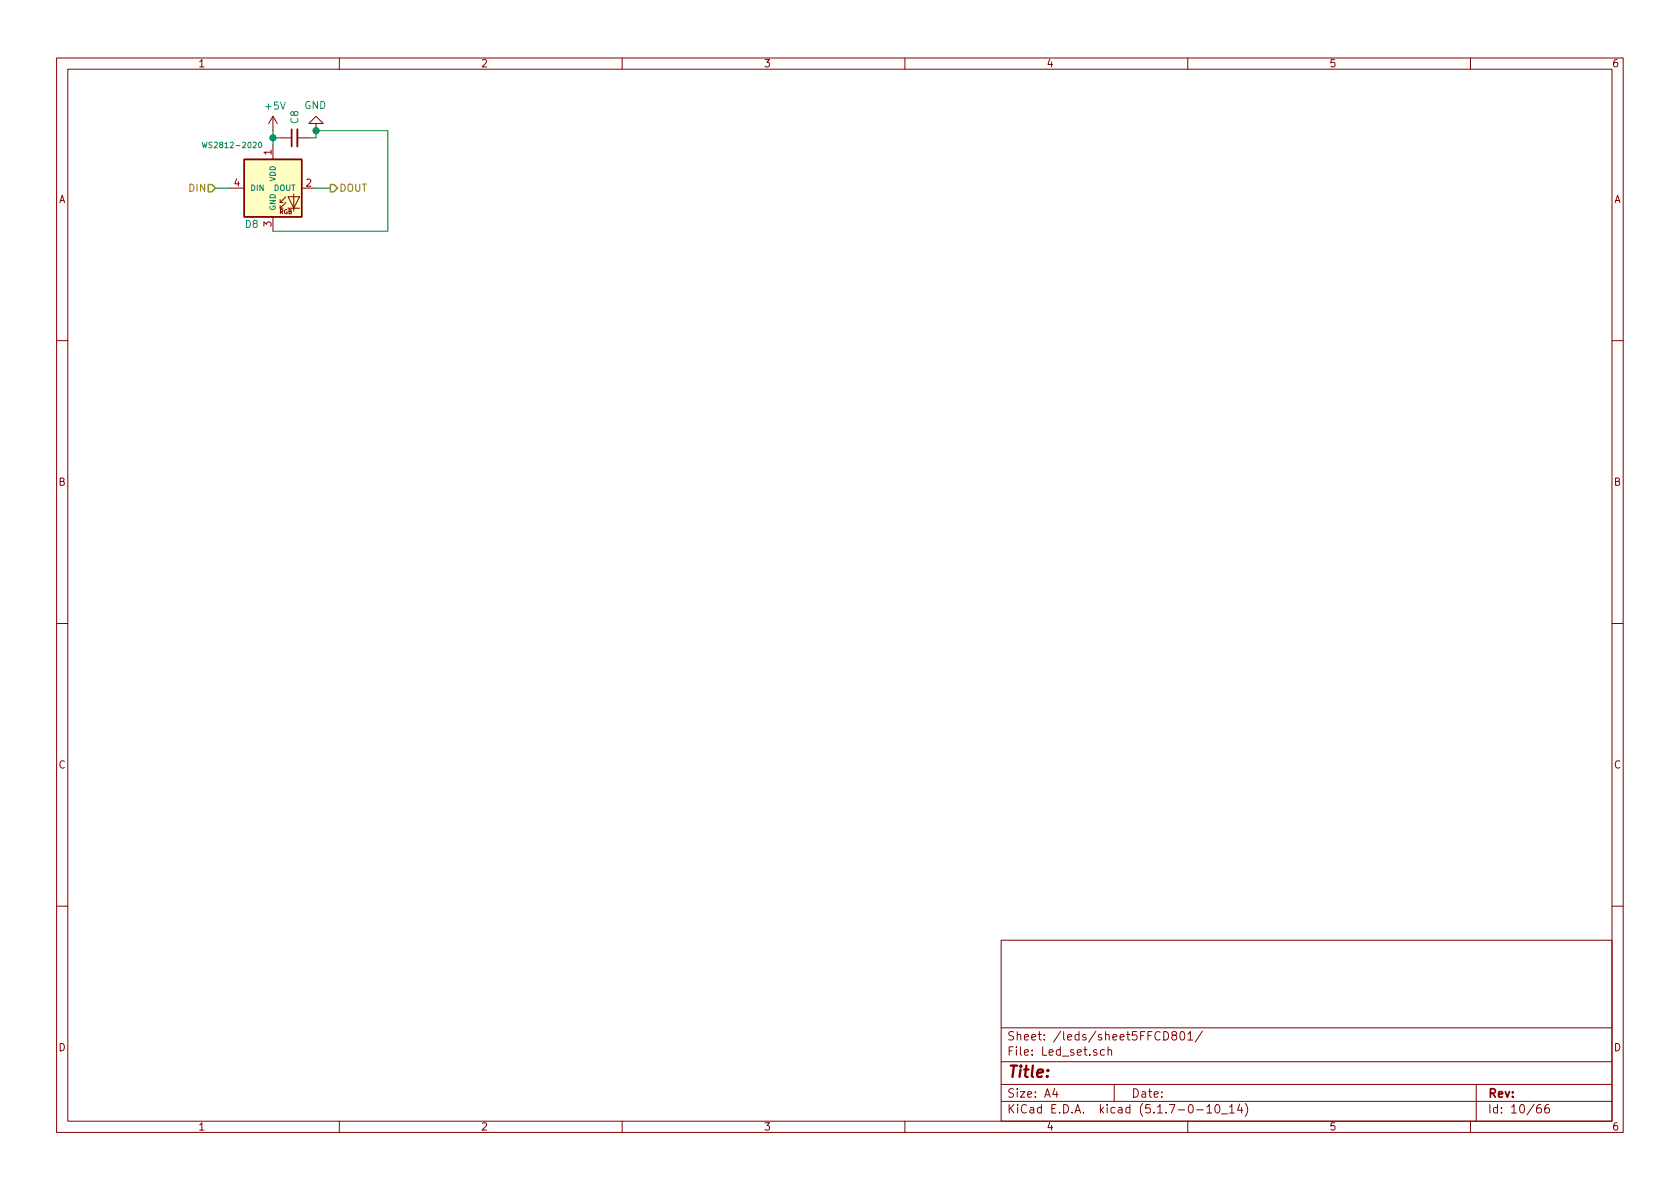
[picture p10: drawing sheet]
<svg xmlns="http://www.w3.org/2000/svg" width="297mm" height="210mm" viewBox="0 0 297 210" stroke-linecap="round" stroke-linejoin="round" font-family="sans-serif">
<g fill="none" stroke="#840000" stroke-width=".18">
<path d="M10 10.3h277v189.9h-277zM12 12.2h273v186.1h-273zM60 10.3v1.9M110 10.3v1.9M160 10.3v1.9M210 10.3v1.9M260 10.3v1.9M40.6 33.3h2.6M48.3 20.6l-.8 1.2M48.3 20.6v2.5M48.3 25.6v2.6M48.3 38.3v2.6"/>
<path d="M48.3 20.6l.7 1.2M49.5 35.8h.5M49.5 24.4h2.1M50.5 35.8l-1 1v-.5M50.5 34.8l-1 1v-.5M50.9 34.8h2.1l-1.1 2zM50.9 36.8h2.1M51.9 34.3v3M52.6 24.4h2M53.3 33.3h2.6M55.9 21.8h1.2l-1.2-1.2-1.3 1.2h1.3v1.3M10 60.2h2"/>
<path d="M285 60.2h2M10 110.3h2M285 110.3h2M10 160.2h2M177 166.3h108v32h-108zM285 160.2h2M60 198.3v1.9M110 198.3v1.9M160 198.3v1.9M177 194.8h108M177 191.8h108M177 187.8h108"/>
<path d="M177 181.8h108M186.5 192.5l-.4 1h1M186.8 193v1M195.3 185.7l-.5-.1-.2 .3v.6l.2 .1 .5-.1M195.9 185.7l.2-.1 .4 .1v.9M195.9 185.1v1.5M197 191.8v3M205.8 182.4a.75 .75 0 0 1 .8 .8 .75 .75 0 0 1-.8 .7zM207.5 183.1l-.3-.3 .1-.3a.48 .48 0 0 1 .8 .2l-.2 .3a.52 .52 0 0 0-.6 .2 .52 .52 0 0 0 0 .6l.4 .1 .3-.1a.48 .48 0 0 0-.1-.7h-.2M208.8 182.5l.2-.1a.8 .8 0 0 1 .5 .8 .8 .8 0 0 1-.5 .7 1 1 0 0 1-.2-1.4zM210 198.3v1.9M210 182.8l.5-.4v1.5"/>
<path d="M210 183.9h.9M211.6 196.3h1.2M212.6 182.3l-1.3 2M213.4 195.8l.4-.5v1.5M213.4 196.8h.8M215 195.4l.3-.1a.94 .94 0 0 1 0 1.5 .8 .8 0 0 1-.6-.6 .8 .8 0 0 1 .3-.8zM216 197h1.1M217.4 195.8l.4-.5v1.5M217.4 196.8h.8M219.2 195.2l-.4 1.1h.9M219.5 195.8v1M220.2 195.1a1.71 1.71 0 0 1 0 2.3"/>
<path d="M260 198.3v1.9M261 191.8v6.5M272.4 195.3a.62 .62 0 0 0-.7 .7l.1 .7 .2 .1 .5-.1v-.5l-.1-.2-.4-.1-.3 .3M273.8 195.3a.59 .59 0 0 0-.7 .7l.1 .7 .2 .1 .5-.1 .1-.5-.2-.2-.4-.1-.3 .3"/>
</g>
<path d="M43.2 28.2h10.1v10.1h-10.1z" fill="#ffffc2" stroke="#ffffc2" stroke-width=".18"/>
<path d="M43.2 28.2h10.1v10.1h-10.1z" fill="none" stroke="#840000" stroke-width=".25"/>
<path d="M35.8 25.1l.2 1 .2-.7 .2 .7 .2-1M45.8 25.2l.1-.1a.48 .48 0 0 1 .4 .6 .48 .48 0 0 1-.5 .4l-.1-.4z" fill="none" stroke="#008484" stroke-width=".18"/>
<path d="M52.6 22.9v3" fill="none" stroke="#840000" stroke-width=".33"/>
<path d="M51.6 22.9v3" fill="none" stroke="#840000" stroke-width=".3"/>
<path d="M38.1 33.3h2.5M48.3 23.1v2.5M48.3 24.4h1.2M54.6 24.4h1.3v-1.3h12.7v17.8h-20.3M55.9 33.3h2.5" fill="none" stroke="#008400" stroke-width=".18"/>
<path d="M36.8 32.6h.7l.6 .7-.6 .6h-.7zM58.4 32.6h.7l.6 .7-.6 .6h-.7z" fill="none" stroke="#848400" stroke-width=".25"/>
<g fill="#008400" stroke="#008400" stroke-width=".25">
<circle cx="48.3" cy="24.4" r=".51"/>
<circle cx="55.9" cy="23.1" r=".51"/>
</g>
<text font-size="2.8" fill="#840000" x="178" y="190.5">Title:</text>
<g font-size="2.1" fill="#840000">
<text x="178" y="184">Sheet: /leds/sheet5FFCD801/</text>
<text x="178" y="186.7">File: Led_set.sch</text>
<text x="178" y="196.9">KiCad E.D.A. kicad (5.1.7-0-10_14)</text>
<text x="178" y="194.1">Size: A4</text>
<text x="200" y="194.1">Date:</text>
<text x="263" y="194.1">Rev:</text>
<text x="263" y="196.9">Id: 10/66</text>
</g>
<g font-size="1.8" fill="#840000">
<text x="35" y="11.9">1</text>
<text x="85" y="11.9">2</text>
<text x="135" y="11.9">3</text>
<text x="185" y="11.9">4</text>
<text x="235" y="11.9">5</text>
<text x="285" y="11.9">6</text>
<text x="48" y="27.4" transform="rotate(-90 48 27.4)">1</text>
<text x="10.4" y="35.9">A</text>
<text x="41.4" y="33">4</text>
<text x="54.1" y="33">2</text>
<text x="285.4" y="35.9">A</text>
<text x="48" y="40.1" transform="rotate(-90 48 40.1)">3</text>
<text x="10.4" y="85.9">B</text>
<text x="285.4" y="85.9">B</text>
<text x="10.4" y="135.9">C</text>
<text x="285.4" y="135.9">C</text>
<text x="10.4" y="185.9">D</text>
<text x="285.4" y="185.9">D</text>
<text x="35" y="199.9">1</text>
<text x="85" y="199.9">2</text>
<text x="135" y="199.9">3</text>
<text x="185" y="199.9">4</text>
<text x="235" y="199.9">5</text>
<text x="285" y="199.9">6</text>
</g>
<g font-size="1.8" fill="#008484">
<text x="47" y="19.4">+5V</text>
<text x="52.8" y="21.8" transform="rotate(-90 52.8 21.8)">C8</text>
<text x="53.8" y="19.3">GND</text>
<text x="43.4" y="40.3">D8</text>
</g>
<g font-size="1.8" fill="#848400">
<text x="33.5" y="33.9">DIN</text>
<text x="59.9" y="33.9">DOUT</text>
</g>
<g font-size="1.4" fill="#008484">
<text x="36.7" y="26.2">WS2812-2020</text>
<text x="44.2" y="33.8">DIN</text>
<text x="48.4" y="33.8">DOUT</text>
<text x="48.7" y="32.1" transform="rotate(-90 48.7 32.1)">VDD</text>
<text x="48.7" y="37.3" transform="rotate(-90 48.7 37.3)">GND</text>
</g>
<text font-size="1.1" fill="#840000" x="49.4" y="37.9">RGB</text>
</svg>
